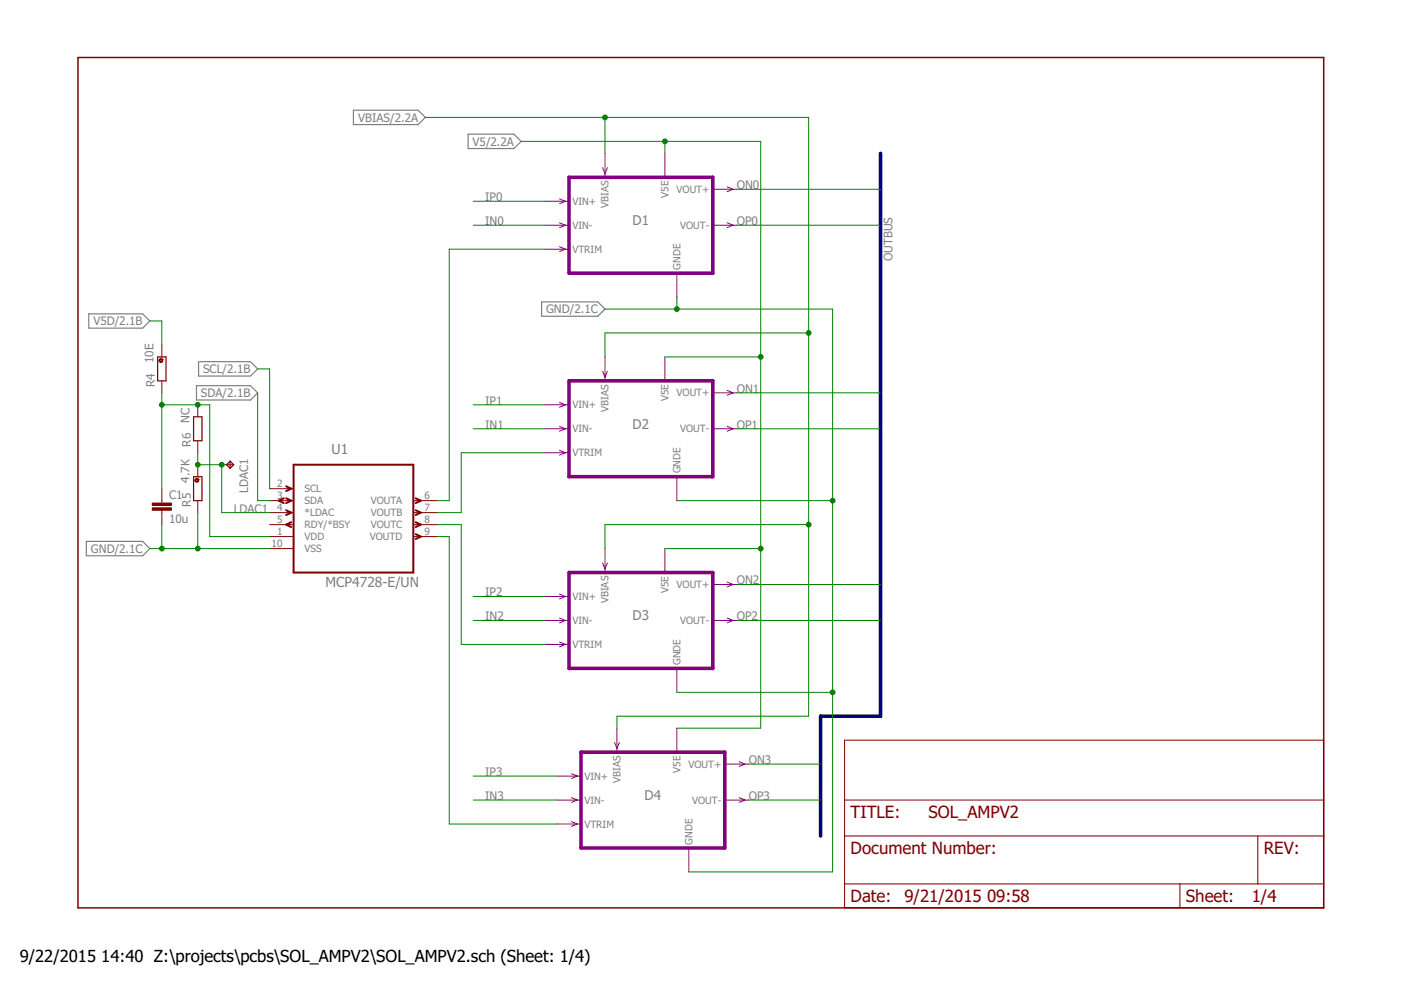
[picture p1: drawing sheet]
<svg xmlns="http://www.w3.org/2000/svg" width="297mm" height="210mm" viewBox="0 0 297 210" stroke-linecap="round" stroke-linejoin="round" font-family="sans-serif">
<path d="M74.9 23.4h13.7l1.6 1.5-1.6 1.5h-13.7zM99.3 28.4h9.7l1.5 1.6-1.5 1.5h-9.7zM18.8 66.5h11.4l1.6 1.6-1.6 1.5h-11.4zM42.1 76.7h11l1.5 1.5-1.5 1.5h-11zM114.8 64h11.9l1.6 1.5-1.6 1.6h-11.9zM41.7 81.8h11.4l1.5 1.5-1.5 1.5h-11.4zM18.3 114.8h11.9l1.6 1.5-1.6 1.5h-11.9z" fill="none" stroke="#808080" stroke-width=".25"/>
<path d="M16.5 12.2h264.1v180.3h-264.1z" fill="none" stroke="#800000" stroke-width=".32"/>
<g fill="none" stroke="#800000" stroke-width=".21">
<path d="M34.3 73.1v2.6M34.3 80.8v2.5M41.9 85.8v2.6M41.9 93.5v2.5M41.9 98.5v2.6M47 98.5h2.6M34.3 103.6v3.1M34.3 108.2v3M41.9 106.2v2.5M57.2 103.6h5.1M57.2 106.2h5.1M57.2 108.7h5.1"/>
<path d="M57.2 111.2h5.1M57.2 113.8h5.1M57.2 116.3h5.1M87.6 106.2h5.1M87.6 108.7h5.1M87.6 111.2h5.1M87.6 113.8h5.1M179.1 156.9h101.5v35.6h-101.5zM179.1 177.2h101.5M179.1 169.6h101.5M266.7 177.2v10.2M179.1 187.4h101.5"/>
<path d="M250.2 187.4v5.1"/>
</g>
<path d="M62.3 98.5h25.3v22.9h-25.3zM60.2 105.6l-1.1 .6 1.1 .5M60.7 103.1l1 .5-1 .5M60.7 105.6l1 .6-1 .5M60.7 108.2l1 .5-1 .5M61.7 110.7l-1 .5 1 .5M88.1 113.3l1.1 .5-1.1 .5M88.1 110.7l1.1 .5-1.1 .5M88.1 108.2l1.1 .5-1.1 .5M88.1 105.6l1.1 .6-1.1 .5" fill="none" stroke="#800000" stroke-width=".42"/>
<g fill="#800000" stroke="#800000" stroke-width=".21">
<path d="M32.3 107.7h4v.5h-4z"/>
<path d="M32.3 106.7h4v.5h-4z"/>
</g>
<path d="M33.4 75.7h1.8v5.1h-1.8zM41 88.4h1.8v5.1h-1.8zM48.8 97.8l.8 .7-.8 .8M48.8 97.8l-.8 .7 .8 .8M48.8 97.8v1.5M41 101.1h1.8v5.1h-1.8z" fill="none" stroke="#800000" stroke-width=".25"/>
<g fill="#800000" stroke="#800000" stroke-width=".21">
<path d="M33.9 76.1a.39 .39 0 0 1 .6 .2 .39 .39 0 0 1-.3 .5 .39 .39 0 0 1-.5-.3h.1a.26 .26 0 0 1 .4-.3 .26 .26 0 0 1 .1 .4 .26 .26 0 0 1-.4 0l-.2-.1z" fill-rule="evenodd"/>
<path d="M41.5 101.5a.39 .39 0 0 1 .6 .2 .39 .39 0 0 1-.3 .5 .39 .39 0 0 1-.5-.3h.2a.26 .26 0 0 1 .3-.3 .26 .26 0 0 1 .1 .4 .26 .26 0 0 1-.4 0l-.2-.1z" fill-rule="evenodd"/>
</g>
<path d="M186.7 32.5v119.3h-12.7v25.4" fill="none" stroke="#000080" stroke-width=".76"/>
<g fill="none" stroke="#008000" stroke-width=".21">
<path d="M90.2 24.9h81.2v126.9h-40.6v2.6M110.5 30h50.8v124.4h-17.8M128.3 24.9v7.6M141 30v2.5M100.3 42.7h15.3M100.3 47.8h15.3M115.6 52.8h-20.4v53.4h-2.5M156.2 47.8h30.5M156.2 40.1h30.5M31.8 68.1h2.5v5M54.6 78.2h2.6v25.4M128.3 65.5h48.2v119.4h-30.5"/>
<path d="M141 75.7h20.3M143.5 63v2.5M171.4 70.6h-43.1v5.1M34.3 85.8h10.2v28h12.7M34.3 83.3v20.3M41.9 96v2.5h5.1v10.2h10.2M54.6 83.3v22.9h2.6M100.3 85.8h15.3M100.3 90.9h15.3M115.6 96h-17.8v12.7h-5.1M156.2 90.9h30.5M156.2 83.3h30.5"/>
<path d="M31.8 116.3h25.4M34.3 111.2v5.1M41.9 108.7v7.6M92.7 111.2h5.1v25.4h17.8M92.7 113.8h2.5v60.9h22.9M141 116.3h20.3M143.5 106.2h33M171.4 111.2h-43.1v5.1M100.3 126.5h15.3M100.3 131.6h15.3M156.2 131.6h30.5M156.2 123.9h30.5"/>
<path d="M143.5 146.8h33M100.3 164.5h17.8M100.3 169.6h17.8M158.7 169.6h15.3M158.7 162h15.3"/>
</g>
<g fill="#008000" stroke="#008000" stroke-width=".21">
<circle cx="176.5" cy="106.2" r=".51"/>
<circle cx="176.5" cy="146.8" r=".51"/>
<circle cx="143.5" cy="65.5" r=".51"/>
<circle cx="34.3" cy="116.3" r=".51"/>
<circle cx="41.9" cy="116.3" r=".51"/>
<circle cx="171.4" cy="111.2" r=".51"/>
<circle cx="128.3" cy="24.9" r=".51"/>
<circle cx="171.4" cy="70.6" r=".51"/>
<circle cx="161.3" cy="116.3" r=".51"/>
<circle cx="161.3" cy="75.7" r=".51"/>
<circle cx="141" cy="30" r=".51"/>
<circle cx="41.9" cy="98.5" r=".51"/>
<circle cx="47" cy="98.5" r=".51"/>
<circle cx="34.3" cy="85.8" r=".51"/>
<circle cx="41.9" cy="85.8" r=".51"/>
</g>
<path d="M120.6 37.6h30.5v20.3h-30.5zM120.6 80.8h30.5v20.3h-30.5zM120.6 121.4h30.5v20.3h-30.5zM123.2 159.5h30.5v20.3h-30.5z" fill="none" stroke="#800080" stroke-width=".76"/>
<g fill="none" stroke="#800080" stroke-width=".21">
<path d="M127.8 35.6l.5 1.2 .5-1.2M128.3 32.5v5.1M141 32.5v5.1M154.2 39.6l1.2 .5-1.2 .5M115.6 42.7h5M115.6 47.8h5M115.6 52.8h5M118.6 42.2l1.3 .5-1.3 .5M118.6 47.2l1.3 .6-1.3 .5M118.6 52.3l1.3 .5-1.3 .5M143.5 57.9v5.1M151.1 47.8h5.1"/>
<path d="M151.1 40.1h5.1M154.2 47.2l1.2 .6-1.2 .5M127.8 78.7l.5 1.3 .5-1.3M128.3 75.7v5.1M141 75.7v5.1M115.6 85.8h5M115.6 90.9h5M115.6 96h5M118.6 85.3l1.3 .5-1.3 .5M118.6 90.4l1.3 .5-1.3 .5M118.6 95.5l1.3 .5-1.3 .5M151.1 90.9h5.1"/>
<path d="M151.1 83.3h5.1M154.2 82.8l1.2 .5-1.2 .5M154.2 90.4l1.2 .5-1.2 .5M127.8 119.4l.5 1.2 .5-1.2M128.3 116.3v5.1M141 116.3v5.1M143.5 101.1v5.1M115.6 126.5h5M115.6 131.6h5M115.6 136.6h5M118.6 126l1.3 .5-1.3 .5M118.6 131l1.3 .6-1.3 .5"/>
<path d="M118.6 136.1l1.3 .5-1.3 .5M151.1 131.6h5.1M151.1 123.9h5.1M154.2 123.4l1.2 .5-1.2 .5M154.2 131l1.2 .6-1.2 .5M130.3 157.4l.5 1.3 .5-1.3M130.8 154.4v5.1M143.5 141.7v5.1M143.5 154.4v5.1M118.1 164.5h5.1M118.1 169.6h5.1M118.1 174.7h5.1"/>
<path d="M121.2 164l1.2 .5-1.2 .6M121.2 169.1l1.2 .5-1.2 .5M121.2 174.2l1.2 .5-1.2 .5M146 179.8v5.1M153.7 169.6h5M153.7 162h5M156.7 161.5l1.3 .5-1.3 .5M156.7 169.1l1.3 .5-1.3 .5"/>
</g>
<g font-size="3.6" fill="#800000">
<text x="180.3" y="173.4">TITLE:</text>
<text x="196.8" y="173.4">SOL_AMPV2</text>
<text x="180.3" y="181.1">Document Number:</text>
<text x="267.9" y="181.1">REV:</text>
<text x="180.3" y="191.2">Date:</text>
<text x="191.8" y="191.2">9/21/2015</text>
<text x="209.3" y="191.2">09:58</text>
<text x="251.4" y="191.2">Sheet:</text>
<text x="265.4" y="191.2">1/4</text>
</g>
<g font-size="3.5">
<text x="4.2" y="203.9">9/22/2015</text>
<text x="21.5" y="203.9">14:40 Z:\projects\pcbs\SOL_AMPV2\SOL_AMPV2.sch (Sheet: 1/4)</text>
</g>
<g font-size="2.9" fill="#808080">
<text x="134.1" y="47.7">D1</text>
<text x="134.1" y="90.9">D2</text>
<text x="70.3" y="96.2">U1</text>
<text x="69" y="124.4">MCP4728-E/UN</text>
<text x="134.1" y="131.5">D3</text>
<text x="136.7" y="169.6">D4</text>
</g>
<g font-size="2.5" fill="#808080">
<text x="75.9" y="25.8">VBIAS/2.2A</text>
<text x="100.2" y="30.9">V5/2.2A</text>
<text x="156.2" y="40.1">ON0</text>
<text x="102.9" y="42.7">IP0</text>
<text x="102.9" y="47.7">IN0</text>
<text x="156.2" y="47.7">OP0</text>
<text x="189.2" y="55.4" transform="rotate(-90 189.2 55.4)">OUTBUS</text>
<text x="19.8" y="69">V5D/2.1B</text>
<text x="115.8" y="66.4">GND/2.1C</text>
<text x="32.5" y="76.9" transform="rotate(-90 32.5 76.9)">10E</text>
<text x="32.8" y="82" transform="rotate(-90 32.8 82)">R4</text>
<text x="43" y="79.1">SCL/2.1B</text>
<text x="156.2" y="83.3">ON1</text>
<text x="40.1" y="89.6" transform="rotate(-90 40.1 89.6)">NC</text>
<text x="42.6" y="84.2">SDA/2.1B</text>
<text x="102.9" y="85.8">IP1</text>
<text x="40.4" y="94.7" transform="rotate(-90 40.4 94.7)">R6</text>
<text x="102.9" y="90.9">IN1</text>
<text x="156.2" y="90.9">OP1</text>
<text x="35.8" y="105.8">C1</text>
<text x="40.1" y="102.3" transform="rotate(-90 40.1 102.3)">4.7K</text>
<text x="40.4" y="107.4" transform="rotate(-90 40.4 107.4)">R5</text>
<text x="52.6" y="104.6" transform="rotate(-90 52.6 104.6)">LDAC1</text>
<text x="35.8" y="110.8">10u</text>
<text x="49.5" y="108.7">LDAC1</text>
<text x="19.3" y="117.2">GND/2.1C</text>
<text x="156.2" y="123.9">ON2</text>
<text x="102.9" y="126.5">IP2</text>
<text x="102.9" y="131.5">IN2</text>
<text x="156.2" y="131.5">OP2</text>
<text x="102.9" y="164.6">IP3</text>
<text x="158.7" y="162">ON3</text>
<text x="102.9" y="169.6">IN3</text>
<text x="158.7" y="169.6">OP3</text>
</g>
<g font-size="2.5" fill="#800000">
<text x="35.6" y="76.9" transform="rotate(-90 35.6 76.9)">*</text>
<text x="43.2" y="102.3" transform="rotate(-90 43.2 102.3)">*</text>
</g>
<g font-size="2.1" fill="#808080">
<text x="141.7" y="41.9" transform="rotate(-90 141.7 41.9)">V5E</text>
<text x="143.5" y="40.9">VOUT+</text>
<text x="121.4" y="43.4">VIN+</text>
<text x="129" y="44.1" transform="rotate(-90 129 44.1)">VBIAS</text>
<text x="121.4" y="48.5">VIN-</text>
<text x="121.4" y="53.6">VTRIM</text>
<text x="144.2" y="48.5">VOUT-</text>
<text x="144.3" y="57.2" transform="rotate(-90 144.3 57.2)">GNDE</text>
<text x="121.4" y="86.6">VIN+</text>
<text x="129" y="87.3" transform="rotate(-90 129 87.3)">VBIAS</text>
<text x="141.7" y="85.1" transform="rotate(-90 141.7 85.1)">V5E</text>
<text x="143.5" y="84.1">VOUT+</text>
<text x="121.4" y="91.7">VIN-</text>
<text x="144.2" y="91.7">VOUT-</text>
<text x="121.4" y="96.8">VTRIM</text>
<text x="144.3" y="100.4" transform="rotate(-90 144.3 100.4)">GNDE</text>
<text x="58.7" y="103.3">2</text>
<text x="58.7" y="105.8">3</text>
<text x="64.6" y="104.4">SCL</text>
<text x="64.6" y="106.9">SDA</text>
<text x="78.6" y="106.9">VOUTA</text>
<text x="90" y="105.8">6</text>
<text x="58.7" y="108.3">4</text>
<text x="58.7" y="110.9">5</text>
<text x="58.7" y="113.4">1</text>
<text x="64.6" y="109.5">*LDAC</text>
<text x="64.6" y="112">RDY/*BSY</text>
<text x="78.6" y="112">VOUTC</text>
<text x="78.6" y="109.5">VOUTB</text>
<text x="90" y="113.4">9</text>
<text x="90" y="110.9">8</text>
<text x="90" y="108.3">7</text>
<text x="57.6" y="116">10</text>
<text x="64.6" y="114.5">VDD</text>
<text x="64.6" y="117.1">VSS</text>
<text x="78.4" y="114.5">VOUTD</text>
<text x="141.7" y="125.7" transform="rotate(-90 141.7 125.7)">V5E</text>
<text x="143.5" y="124.7">VOUT+</text>
<text x="121.4" y="127.2">VIN+</text>
<text x="129" y="127.9" transform="rotate(-90 129 127.9)">VBIAS</text>
<text x="121.4" y="132.3">VIN-</text>
<text x="121.4" y="137.4">VTRIM</text>
<text x="144.2" y="132.3">VOUT-</text>
<text x="144.3" y="141" transform="rotate(-90 144.3 141)">GNDE</text>
<text x="123.9" y="165.3">VIN+</text>
<text x="131.6" y="166" transform="rotate(-90 131.6 166)">VBIAS</text>
<text x="144.3" y="163.8" transform="rotate(-90 144.3 163.8)">V5E</text>
<text x="146" y="162.8">VOUT+</text>
<text x="123.9" y="170.4">VIN-</text>
<text x="146.8" y="170.4">VOUT-</text>
<text x="123.9" y="175.5">VTRIM</text>
<text x="146.8" y="179.1" transform="rotate(-90 146.8 179.1)">GNDE</text>
</g>
</svg>
